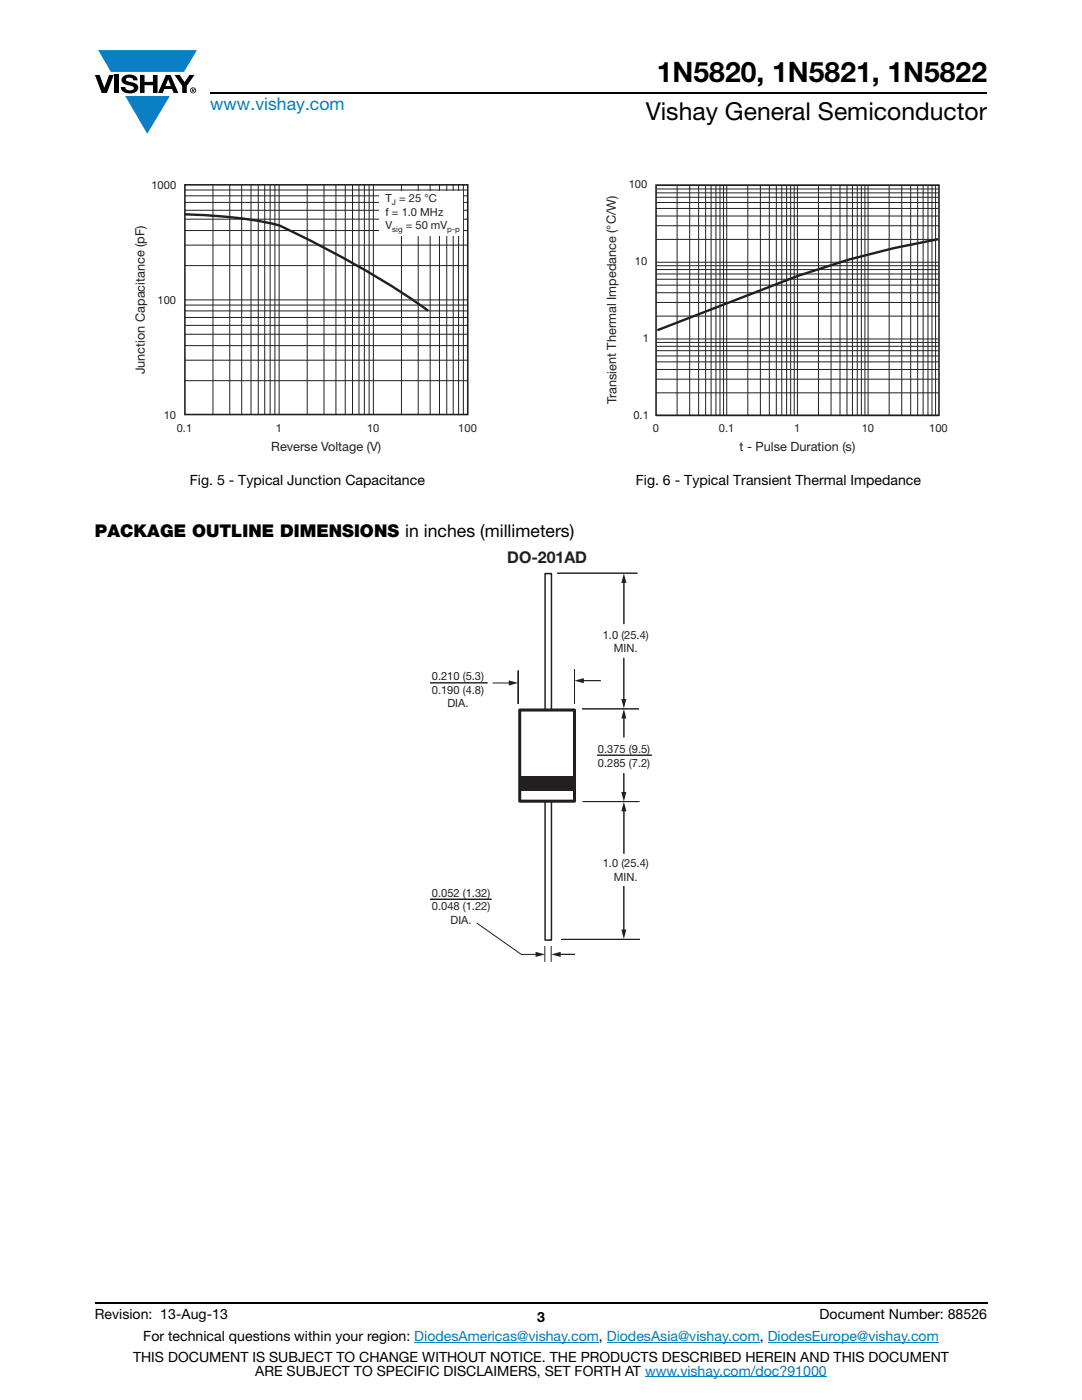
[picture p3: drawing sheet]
<svg xmlns="http://www.w3.org/2000/svg" width="216mm" height="279mm" viewBox="0 0 216 279" stroke-linecap="round" stroke-linejoin="round" font-family="sans-serif">
<g fill="#0a7fc3">
<path d="M19.6 10h19.7l-2.6 4.3h-1.1h-13.5z"/>
<path d="M25 19.2h8.9l-4.5 7.5z"/>
</g>
<g fill="#000">
<path d="M18.9 15h1l.9 2.5 1-2.5h.9l-1.4 3.6h-1zM22.9 15h.9v3.6h-.9zM24.6 15.3a2.1 2.1 0 0 1 2.8 .3l.1 .4h-.9a.79 .79 0 0 0-.7-.5 .79 .79 0 0 0-.8 .4l.3 .3 1 .2a1.08 1.08 0 0 1 1.2 1 1.08 1.08 0 0 1-1.1 1.2 1.73 1.73 0 0 1-2.4-1.2h.9a.96 .96 0 0 0 .8 .6 .96 .96 0 0 0 .9-.4 1.31 1.31 0 0 0-1.2-.6 1.03 1.03 0 0 1-1.1-.6 1.03 1.03 0 0 1 .2-1.1zM27.9 15h.9v1.3h1.7v-1.3h.9v3.6h-.9v-1.6h-1.7v1.6h-.9zM34.8 15h1.1l.9 1.4 1-1.4h1l-1.5 2.2v1.4h-.9v-1.4z"/>
<path d="M33.6 15.9l.5 1.3h-1.1zM33.1 15l-1.6 3.6h1l.3-.8h1.5l.3 .8h1l-1.6-3.6z"/>
<path d="M38.4 17.8h.2v.2h-.2zM38.3 17.7v.7h.1v-.3l.4 .3-.2-.3 .2-.2-.1-.2z"/>
<path d="M38.1 18a.46 .46 0 0 1 .9 0 .46 .46 0 0 1-.9 0zM37.9 18a.6 .6 0 0 0 1.2 0 .6 .6 0 0 0-1.2 0z"/>
</g>
<path d="M42 18.6h155M18.9 260h178.1" fill="none" stroke="#000" stroke-width=".36"/>
<path d="M82.7 267.9h36.8M121.1 267.9h30.5M128.7 274.8h36.3M153.2 267.9h34.1" fill="none" stroke="#007ec4" stroke-width=".2"/>
<path d="M26.7 35.8h68.5v54.7h-68.5z" fill="#fff"/>
<g fill="none" stroke="#231f20" stroke-width=".2">
<path d="M36.9 39.1h56.4M36.9 37.9h56.4M42.5 36.9v45.7M45.8 36.9v45.7M48.2 36.9v45.7M50.1 36.9v45.7M51.5 36.9v45.7M52.8 36.9v45.7M53.9 36.9v45.7M54.9 36.9v45.7M55.7 36.9v45.7M61.3 36.9v45.7"/>
<path d="M64.6 36.9v45.7M67 36.9v45.7M68.9 36.9v45.7M70.3 36.9v45.7M71.6 36.9v45.7M72.7 36.9v45.7M73.7 36.9v45.7M74.5 36.9v45.7M80.1 36.9v45.7M83.5 36.9v45.7M85.8 36.9v45.7M87.7 36.9v45.7"/>
<path d="M89.1 36.9v45.7M90.4 36.9v45.7M91.5 36.9v45.7M92.5 36.9v45.7M36.9 59.9h56.4M36.9 53h56.4M36.9 48.9h56.4M36.9 46h56.4M36.9 43.7h56.4M36.9 40.4h56.4M36.9 42h56.4M36.9 76h56.4"/>
<path d="M36.9 71.9h56.4M36.9 69h56.4M36.9 66.7h56.4M36.9 62h56.4M36.9 63.4h56.4M36.9 64.9h56.4M36.9 60.9h56.4"/>
</g>
<path d="M36.9 36.9h56.4v45.8h-56.4z" fill="none" stroke="#231f20" stroke-width=".32"/>
<path d="M36.9 42.8h1.4a81.9 81.9 0 0 1 17.6 2.3 202.8 202.8 0 0 1 29.5 16.9" fill="none" stroke="#231f20" stroke-width=".48"/>
<g fill="#fff">
<path d="M75.6 38.3h16.6v8.8h-16.6z"/>
<path d="M120.8 35.8h68.3v54.8h-68.3z"/>
</g>
<g fill="none" stroke="#231f20" stroke-width=".2">
<path d="M130.9 38.5h56.4M130.9 39.4h56.4M130.9 37.7h56.4M130.9 37h56.4M135.1 37v45.9M137.6 37v45.9M139.4 37v45.9M140.8 37v45.9M141.9 37v45.9M142.9 37v45.9M143.7 37v45.9M144.4 37v45.9"/>
<path d="M145 37v45.9M149.2 37v45.9M151.7 37v45.9M153.5 37v45.9M154.9 37v45.9M156 37v45.9M157 37v45.9M157.8 37v45.9M158.5 37v45.9M159.1 37v45.9M163.3 37v45.9M165.8 37v45.9"/>
<path d="M167.6 37v45.9M169 37v45.9M170.1 37v45.9M171.1 37v45.9M171.9 37v45.9M172.6 37v45.9M173.2 37v45.9M177.4 37v45.9M179.9 37v45.9M181.7 37v45.9M183.1 37v45.9M184.2 37v45.9"/>
<path d="M185.2 37v45.9M186 37v45.9M186.7 37v45.9M130.9 58.4h56.4M130.9 56.9h56.4M130.9 53.8h56.4M130.9 54.7h56.4M130.9 55.7h56.4M130.9 53h56.4M130.9 52.3h56.4M130.9 47.8h56.4M130.9 45.1h56.4"/>
<path d="M130.9 43.1h56.4M130.9 41.6h56.4M130.9 40.4h56.4M130.9 78.4h56.4M130.9 75.7h56.4M130.9 73.7h56.4M130.9 72.2h56.4M130.9 69.1h56.4M130.9 70h56.4M130.9 71h56.4M130.9 68.3h56.4M130.9 67.7h56.4"/>
<path d="M130.9 63.1h56.4M130.9 60.4h56.4M130.9 83h56.4"/>
</g>
<path d="M130.9 36.9h56.5v46h-56.5z" fill="none" stroke="#231f20" stroke-width=".32"/>
<path d="M187.2 47.7l-8.8 1.8-8.9 2.3-10.1 3.2-28.2 10.9" fill="none" stroke="#231f20" stroke-width=".48"/>
<path d="M85.8 109.7h44.3v82.3h-44.3z" fill="#fff"/>
<path d="M127.2 114.4h-16M116.3 160h11.3M124.5 154.3v4.1M127.5 141.5h-11.4M112 187.5h15.7M112 187.5h15.7h-15.7" fill="none" stroke="#231f20" stroke-width=".2"/>
<path d="M124 158.1h1l-.5 1.9z" fill="#231f20"/>
<path d="M124.5 176.8v9.1" fill="none" stroke="#231f20" stroke-width=".2"/>
<path d="M124 185.5h1l-.5 1.9z" fill="#231f20"/>
<path d="M124.5 161.6v8.8" fill="none" stroke="#231f20" stroke-width=".2"/>
<path d="M124.5 160l.5 1.9h-1z" fill="#231f20"/>
<path d="M124.5 143v4.2" fill="none" stroke="#231f20" stroke-width=".2"/>
<path d="M124.5 141.5l.5 1.9h-1z" fill="#231f20"/>
<path d="M124.5 116v8.6" fill="none" stroke="#231f20" stroke-width=".2"/>
<path d="M124.5 114.4l.5 1.9h-1z" fill="#231f20"/>
<path d="M124.5 131.3v8.6" fill="none" stroke="#231f20" stroke-width=".2"/>
<path d="M124 139.5h1l-.5 1.9z" fill="#231f20"/>
<path d="M85.9 179.5h12.2M85.9 179.5h12.2h-12.2M111.5 190.5h3.2M111.5 190.5h3.2h-3.2" fill="none" stroke="#231f20" stroke-width=".2"/>
<g fill="#231f20">
<path d="M110 190.5l1.9-.5v1z"/>
<path d="M106.9 190l1.8 .5-1.8 .5z"/>
</g>
<path d="M116.2 135.8h3.7" fill="none" stroke="#231f20" stroke-width=".2"/>
<path d="M114.6 135.8l1.9-.5v1.1z" fill="#231f20"/>
<path d="M98.4 136.3h3.5" fill="none" stroke="#231f20" stroke-width=".2"/>
<path d="M101.5 135.8l1.9 .5-1.9 .5z" fill="#231f20"/>
<path d="M108.8 114.5h1.2v27.2h-1.2z" fill="#fff"/>
<path d="M108.8 114.5h1.2v27.2h-1.2z" fill="none" stroke="#231f20" stroke-width=".3"/>
<path d="M108.8 159.9h1.2v27.7h-1.2z" fill="#fff"/>
<path d="M108.8 159.9h1.2v27.7h-1.2z" fill="none" stroke="#231f20" stroke-width=".3"/>
<path d="M103.7 141.7h10.9v18.2h-10.9z" fill="none" stroke="#231f20" stroke-width=".61"/>
<path d="M103.8 155h10.7v2.8h-10.7z" fill="#231f20"/>
<path d="M103.4 133.8v6.7z" fill="#fff"/>
<path d="M103.4 133.8v6.7v-6.7" fill="none" stroke="#231f20" stroke-width=".2"/>
<path d="M114.6 133.6v6.8z" fill="#fff"/>
<path d="M97.3 136.3h-11.5M114.6 133.6v6.8v-6.8M130.1 150.7h-11M95.1 184.2l8.9 6.3h3.2M108.7 188.8v3.2M110 188.8v3.2" fill="none" stroke="#231f20" stroke-width=".2"/>
<text font-size="5.6" x="131.1" y="16.4">1N5820, 1N5821, 1N5822</text>
<text font-size="4.9" x="128.8" y="24">Vishay General Semiconductor</text>
<text font-size="3.5" fill="#007ec4" x="42" y="21.9">www.vishay.com</text>
<text font-size="3.5" x="18.9" y="107.2">PACKAGE OUTLINE DIMENSIONS in inches (millimeters)</text>
<text font-size="3.2" fill="#231f20" x="101.2" y="112.4">DO-201AD</text>
<g font-size="2.8">
<text x="37.9" y="96.8">Fig. 5 - Typical Junction Capacitance</text>
<text x="126.9" y="96.8">Fig. 6 - Typical Transient Thermal Impedance</text>
<text x="18.9" y="263.3">Revision: 13-Aug-13</text>
<text x="107.2" y="263.8">3</text>
<text x="163.6" y="263.3">Document Number: 88526</text>
<text x="28.6" y="267.7">For technical questions within your region: DiodesAmericas@vishay.com, DiodesAsia@vishay.com, DiodesEurope@vishay.com</text>
<text x="26.5" y="271.7">THIS DOCUMENT IS SUBJECT TO CHANGE WITHOUT NOTICE. THE PRODUCTS DESCRIBED HEREIN AND THIS DOCUMENT</text>
<text x="50.9" y="274.6">ARE SUBJECT TO SPECIFIC DISCLAIMERS, SET FORTH AT www.vishay.com/doc?91000</text>
</g>
<g font-size="2.5" fill="#231f20">
<text x="28.9" y="74.7" transform="rotate(-90 28.9 74.7)">Junction Capacitance (pF)</text>
<text x="123" y="80.7" transform="rotate(-90 123 80.7)">Transient Thermal Impedance (°C/W)</text>
<text x="54.1" y="90">Reverse Voltage (V)</text>
<text x="147.6" y="90">t - Pulse Duration (s)</text>
</g>
<g font-size="2.3" fill="#231f20">
<text x="120.3" y="127.5">1.0 (25.4)</text>
<text x="122.5" y="130.2">MIN.</text>
<text x="86.2" y="135.7">0.210 (5.3)</text>
<text x="86.2" y="138.4">0.190 (4.8)</text>
<text x="89.3" y="141.2">DIA.</text>
<text x="119.3" y="150.3">0.375 (9.5)</text>
<text x="119.3" y="153">0.285 (7.2)</text>
<text x="120.3" y="173.1">1.0 (25.4)</text>
<text x="86.2" y="178.9">0.052 (1.32)</text>
<text x="122.5" y="175.8">MIN.</text>
<text x="86.2" y="181.7">0.048 (1.22)</text>
<text x="89.9" y="184.4">DIA.</text>
</g>
<g font-size="2.2" fill="#231f20">
<text x="30.2" y="37.7">1000</text>
<text x="125.5" y="37.6">100</text>
<text x="126.7" y="52.9">10</text>
<text x="31.4" y="60.6">100</text>
<text x="128.3" y="68.3">1</text>
<text x="32.7" y="83.6">10</text>
<text x="126.4" y="83.6">0.1</text>
<text x="35.3" y="86.1">0.1</text>
<text x="55" y="86.1">1</text>
<text x="73.2" y="86.1">10</text>
<text x="91.4" y="86.1">100</text>
<text x="130.3" y="86.2">0</text>
<text x="143.4" y="86.2">0.1</text>
<text x="158.5" y="86.2">1</text>
<text x="171.9" y="86.2">10</text>
<text x="185.4" y="86.2">100</text>
</g>
<g font-size="2.2" fill="#221e1f">
<text x="76.9" y="40.4">T = 25 °C</text>
<text x="76.9" y="43">f = 1.0 MHz</text>
<text x="76.9" y="45.7">V</text>
<text x="81" y="45.7">= 50 mV</text>
</g>
<g font-size="1.6" fill="#221e1f">
<text x="78.2" y="41">J</text>
<text x="78.3" y="46.3">sig</text>
<text x="89.3" y="46.3">p-p</text>
</g>
</svg>
